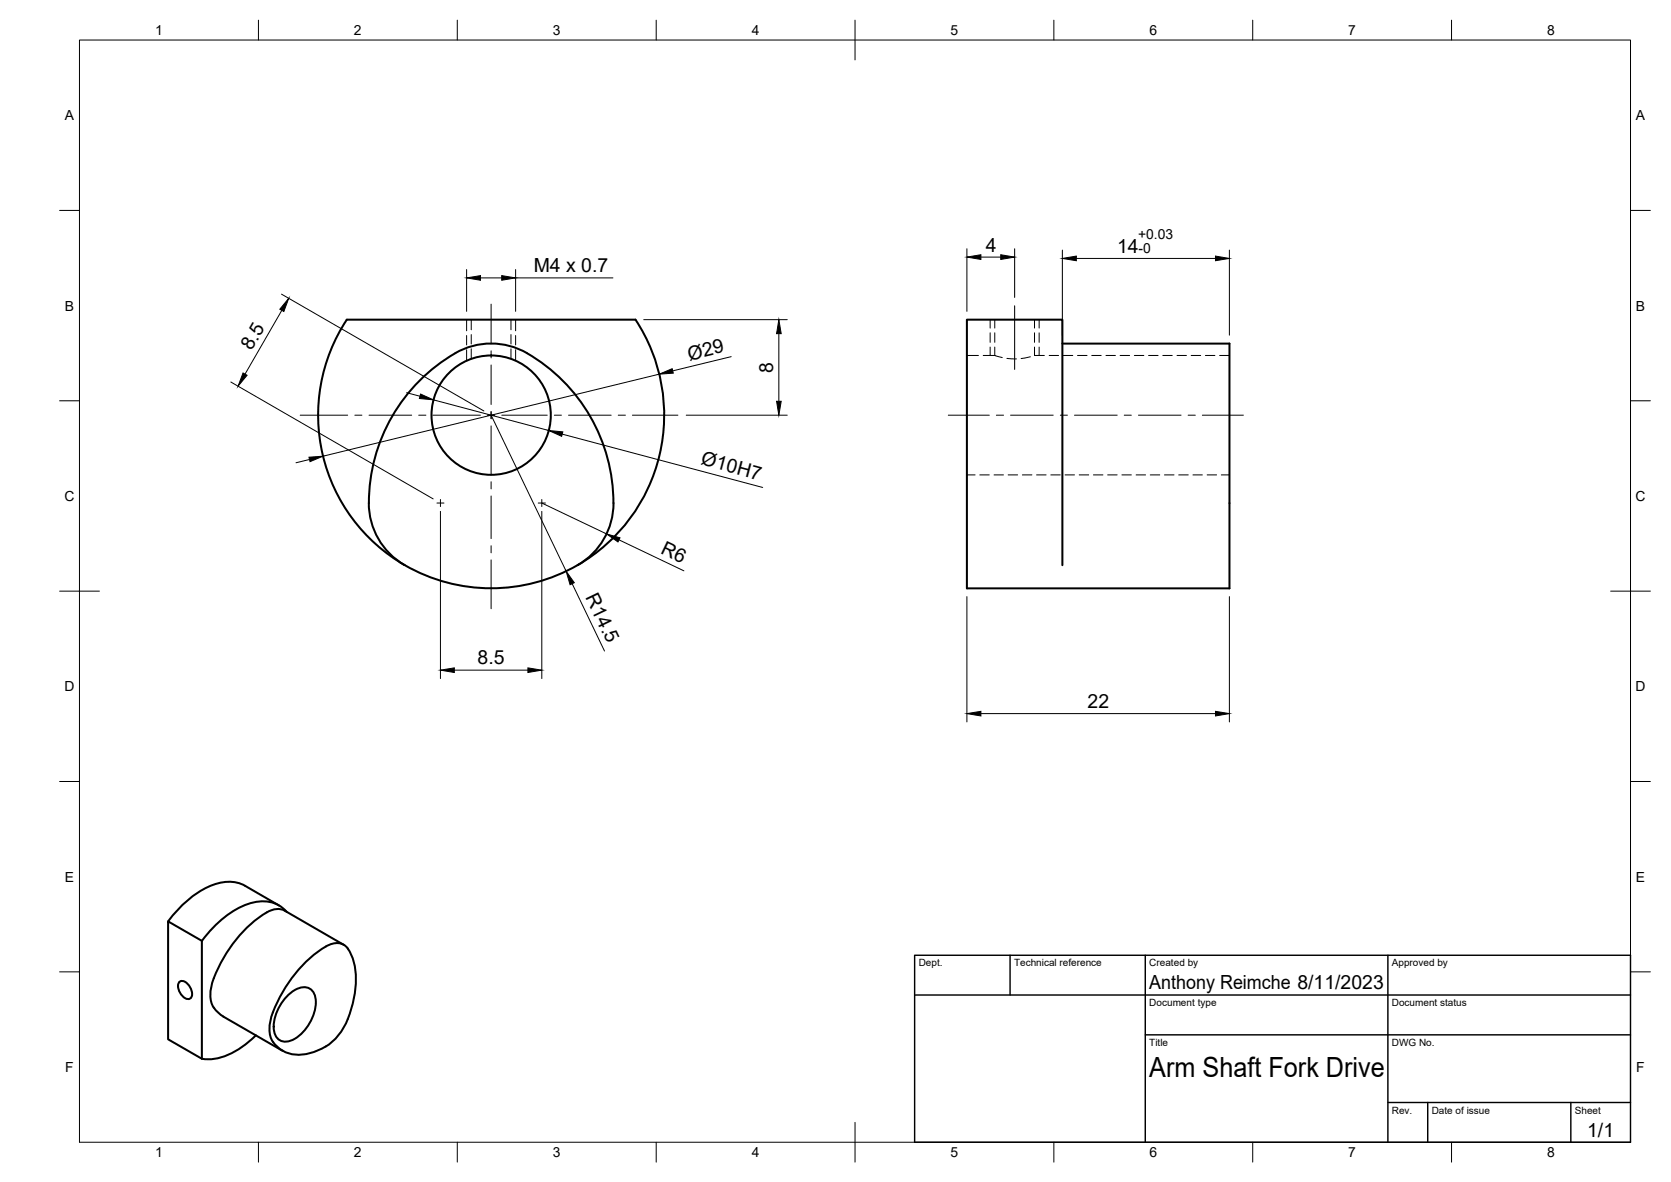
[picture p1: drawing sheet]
<svg xmlns="http://www.w3.org/2000/svg" width="420mm" height="297mm" viewBox="0 0 420 297" stroke-linecap="round" stroke-linejoin="round" font-family="sans-serif">
<!-- layer: Visible -->
<g fill="none" stroke="#000" stroke-width=".51">
<path d="M87.2 80.3h72.6a43.5 43.5 0 0 1-36.3 67.5 43.5 43.5 0 0 1-36.3-67.5zM114.5 88.7a18.2 18.2 0 0 1 19.9 1.2 43.1 43.1 0 0 1 19.7 39.2 18 18 0 0 1-8.8 12.9M114.5 88.7a43.5 43.5 0 0 0-21.7 37.7M267.1 86.3h42v61.6h-66v-67.6h24v61.7M92.7 126.4a18 18 0 0 0 9 15.6M42.3 231.5l8.5 4.9v29.7l-8.5-4.9zM70.1 227.5l-8.5-4.9a10.1 10.1 0 0 0-9.3 .3 27.4 27.4 0 0 0-10 8.6M71.6 228.8l14.8 8.6M71.6 228.8a4.4 4.4 0 0 0-4.5 .5 32.8 32.8 0 0 0-14.1 19.4 6.1 6.1 0 0 0 3.2 6.8l14.8 8.6M72.1 229.1a8.3 8.3 0 0 0-9.1-2.1 24.6 24.6 0 0 0-12.2 9.4M45 246.9a1.57 1.57 0 0 1 2.4 .6 3 3 0 0 1 .7 3.2 1.57 1.57 0 0 1-2.5-.7 3 3 0 0 1-.6-3.1zM72.6 249.9a4.9 4.9 0 0 1 5.3-1.5 4.2 4.2 0 0 1 1.5 4.4 11.5 11.5 0 0 1-6.1 8.7 2.97 2.97 0 0 1-4.4-2.6 11.4 11.4 0 0 1 3.7-9z"/>
<path d="M64.3 260.2a18.8 18.8 0 0 1-11.4 6l-2.1-.1M68.6 261.8a8 8 0 0 1 0-7.4 32.6 32.6 0 0 1 14.2-17 3.6 3.6 0 0 1 5.2 1.8 18.7 18.7 0 0 1 .4 13.9 15.4 15.4 0 0 1-6.5 9.9M68.6 261.8a8.2 8.2 0 0 0 9.6 2.8l3.7-1.6"/>
<circle cx="123.5" cy="104.3" r="15"/>
</g>
<!-- layer: Hidden -->
<g fill="none" stroke="#000" stroke-width=".25">
<path d="M118.5 80.3v2.6M118.5 84.1v2.4M118.5 87.7v2.5M128.5 80.3v2.6M128.5 84.1v2.4M128.5 87.7v2.5M243.1 89.3h2.9M247.2 89.3h2.9M250.1 89.3l1.9 .6M250.1 80.3v2.2M250.1 83.6v2.4M250.1 87.2v2.1"/>
<path d="M253.2 90.1l2.4 .1M259.1 89.6l-2.3 .5M260.1 80.3v2.2M260.1 83.6v2.4M260.1 87.2v2.1h2.5M263.8 89.3h2.4M267.4 89.3h2.3M270.9 89.3h2.4M274.5 89.3h2.4M278.1 89.3h2.4M281.6 89.3h2.4M285.2 89.3h2.4"/>
<path d="M288.8 89.3h2.4M292.4 89.3h2.3M296 89.3h2.3M299.5 89.3h2.4M303.1 89.3h2.4M306.7 89.3h2.4M243.1 119.3h2.1M246.4 119.3h2.3M249.9 119.3h2.4M253.5 119.3h2.4M257.1 119.3h2.4M260.6 119.3h2.4"/>
<path d="M264.2 119.3h2.4M267.8 119.3h2.4M271.4 119.3h2.3M274.9 119.3h2.4M278.5 119.3h2.4M282.1 119.3h2.4M285.7 119.3h2.3M289.2 119.3h2.4M292.8 119.3h2.4M296.4 119.3h2.4M300 119.3h2.3M303.5 119.3h2.4"/>
<path d="M307.1 119.3h2"/>
</g>
<!-- layer: Hidden Narrow -->
<path d="M117.3 80.3v2.8M117.3 84.3v2.4M117.3 87.9v2.8M129.6 80.3v2.8M129.6 84.3v2.4M129.6 87.9v2.8M249 80.3v2.2M249 83.6v2.4M249 87.2v2.1M261.3 80.3v2.2M261.3 83.6v2.4M261.3 87.2v2.1" fill="none" stroke="#000" stroke-width=".25"/>
<!-- layer: BORDER -->
<g fill="none" stroke="#000" stroke-width=".25">
<path d="M20 10.1h390v276.9h-390zM65 5.1v5M115 5.1v5M165 5.1v5M215 5.1v10M265 5.1v5M315 5.1v5M365 5.1v5M15 52.9h5M410 52.9h5M15 100.7h5M410 100.7h5"/>
<path d="M15 148.6h10M405 148.6h10M15 196.4h5M410 196.4h5M15 244.2h5M410 244.2h5M65 287v5M115 287v5M165 287v5M215 282.1v9.9M265 287v5M315 287v5"/>
<path d="M365 287v5"/>
</g>
<!-- layer: TITLEBLOCK -->
<path d="M230 240.1h180v46.9h-180zM230 250h180M254 240.1v9.9M288 240.1v46.9M349 240.1v46.9M288 260.1h122M349 277.1h61M359 277.1v9.9M395 277.1v9.9" fill="none" stroke="#000" stroke-width=".36"/>
<!-- layer: FD_Dimensions -->
<g fill="none" stroke="#000" stroke-width=".25">
<path d="M70.8 73.9l50.9 29.4M70.9 78l-9.3 16M117.3 67.7v10.5M120.8 69.8h5.4M129.6 67.7v10.5M129.6 69.8h24.5M243.1 62.5v15.7M246.6 64.6h5M255.1 62.5v12.2M267.1 62.9v21.3M270.6 64.9h35M309.1 62.9v21.3"/>
<path d="M58 96l50.9 29.4M102.2 98.7l3.4 .9M161.9 80.3h36.1M165.8 94l-84.6 20.6M183.9 89.6l-14.8 3.6M195.8 83.8v17M77.8 115.5l-3.4 .8M109 100.5l29 7.7M123.5 104.3l18.8 39.2M141.4 109.1l50.4 13.4M172.6 104.3h25.4M110.7 128.5v42"/>
<path d="M136.2 126.4l16.3 7.8M136.2 128.5v42M155.6 135.7l16.4 7.8M143.9 146.7l8.1 16.9M243.1 149.9v31.5M309.1 149.9v31.5M114.2 168.4h18.5M246.6 179.3h59"/>
</g>
<g fill="#000" stroke="#000" stroke-width=".25">
<path d="M72.6 75l-1.2 3.3-1-.6zM117.3 69.8l3.5-.5v1.1zM126.2 69.3l3.4 .5-3.4 .6zM243.1 64.6l3.5-.6v1.2zM251.6 64l3.5 .6-3.5 .6zM267.1 64.9l3.5-.5v1.1zM305.6 64.4l3.5 .5-3.5 .6zM61.1 93.7l1 .6-2.2 2.8zM105.7 99l3.3 1.5-3.5-.4zM165.8 94l3.2-1.3 .3 1.1zM195.8 80.3l.6 3.5h-1.1zM77.7 114.9l3.5-.3-3.2 1.4z"/>
<path d="M138 108.2l3.5 .3-.3 1.2zM195.3 100.8h1.1l-.6 3.5zM152.5 134.2l3.4 1-.5 1zM142.3 143.5l2.1 2.9-1.1 .5zM110.7 168.4l3.5-.6v1.2zM132.7 167.8l3.5 .6-3.5 .6zM243.1 179.3l3.5-.5v1.1zM305.6 178.8l3.5 .5-3.5 .6z"/>
</g>
<!-- layer: Smart Centers -->
<g fill="none" stroke="#000" stroke-width=".25">
<path d="M123.5 76.4v10M255.1 76.8v16M123.5 88.2v1.7M123.5 91.7v9.9M75.5 104.3h11.9M89.2 104.3h1.8M92.8 104.3h10.7M105.3 104.3h1.8M108.9 104.3h11.9M122.6 104.3h1.8M123.5 103.4v1.8M123.5 107v12.3"/>
<path d="M126.2 104.3h11.4M139.4 104.3h1.8M143 104.3h10.7M155.4 104.3h1.8M159 104.3h11.5M238.4 104.3h10.4M250.5 104.3h1.8M254.1 104.3h10.7M266.6 104.3h1.8M270.2 104.3h10.7M282.7 104.3h1.8M286.3 104.3h10.7"/>
<path d="M298.7 104.3h1.8M302.3 104.3h10.3M109.9 126.4h1.7M110.7 125.5v1.8M123.5 121.1v1.8M123.5 124.6v10.7M123.5 137.1v1.8M135.3 126.4h1.8M136.2 125.5v1.8M123.5 140.7v12.3"/>
</g>
<text font-size="7" x="289" y="270.6">Arm Shaft Fork Drive</text>
<g font-size="4.9">
<text x="247.9" y="63.2">4</text>
<text x="280.9" y="63.5">14</text>
<text x="134.2" y="68.4">M4 x 0.7</text>
<text x="63.3" y="88.2" transform="rotate(-60 63.3 88.2)">8.5</text>
<text x="173.4" y="90.6" transform="rotate(-14 173.4 90.6)">Ø29</text>
<text x="194.4" y="93.7" transform="rotate(-90 194.4 93.7)">8</text>
<text x="176.1" y="116.7" transform="rotate(15 176.1 116.7)">Ø10H7</text>
<text x="165.9" y="138.9" transform="rotate(26 165.9 138.9)">R6</text>
<text x="147.2" y="150.1" transform="rotate(64 147.2 150.1)">R14.5</text>
<text x="120.1" y="167">8.5</text>
<text x="273.5" y="177.9">22</text>
<text x="289" y="248.5">Anthony Reimche 8/11/2023</text>
<text x="399.1" y="285.7">1/1</text>
</g>
<g font-size="3.5">
<text x="39" y="8.8">1</text>
<text x="89" y="8.8">2</text>
<text x="139" y="8.8">3</text>
<text x="189" y="8.8">4</text>
<text x="239" y="8.8">5</text>
<text x="289" y="8.8">6</text>
<text x="339" y="8.8">7</text>
<text x="389" y="8.8">8</text>
<text x="16.3" y="30.2">A</text>
<text x="411.3" y="30.2">A</text>
<text x="286.2" y="60.2">+0.03</text>
<text x="286.2" y="63.5">-0</text>
<text x="16.3" y="78">B</text>
<text x="411.3" y="78">B</text>
<text x="16.2" y="125.9">C</text>
<text x="411.2" y="125.9">C</text>
<text x="16.2" y="173.7">D</text>
<text x="411.2" y="173.7">D</text>
<text x="16.3" y="221.6">E</text>
<text x="411.3" y="221.6">E</text>
<text x="16.4" y="269.4">F</text>
<text x="411.4" y="269.4">F</text>
<text x="39" y="290.8">1</text>
<text x="89" y="290.8">2</text>
<text x="139" y="290.8">3</text>
<text x="189" y="290.8">4</text>
<text x="239" y="290.8">5</text>
<text x="289" y="290.8">6</text>
<text x="339" y="290.8">7</text>
<text x="389" y="290.8">8</text>
</g>
<g font-size="2.5">
<text x="231" y="242.9">Dept.</text>
<text x="255" y="242.9">Technical reference</text>
<text x="289" y="242.9">Created by</text>
<text x="350" y="242.9">Approved by</text>
<text x="289" y="252.8">Document type</text>
<text x="350" y="252.8">Document status</text>
<text x="289" y="262.9">Title</text>
<text x="350" y="262.9">DWG No.</text>
<text x="350" y="279.9">Rev.</text>
<text x="360" y="279.9">Date of issue</text>
<text x="396" y="279.9">Sheet</text>
</g>
</svg>
